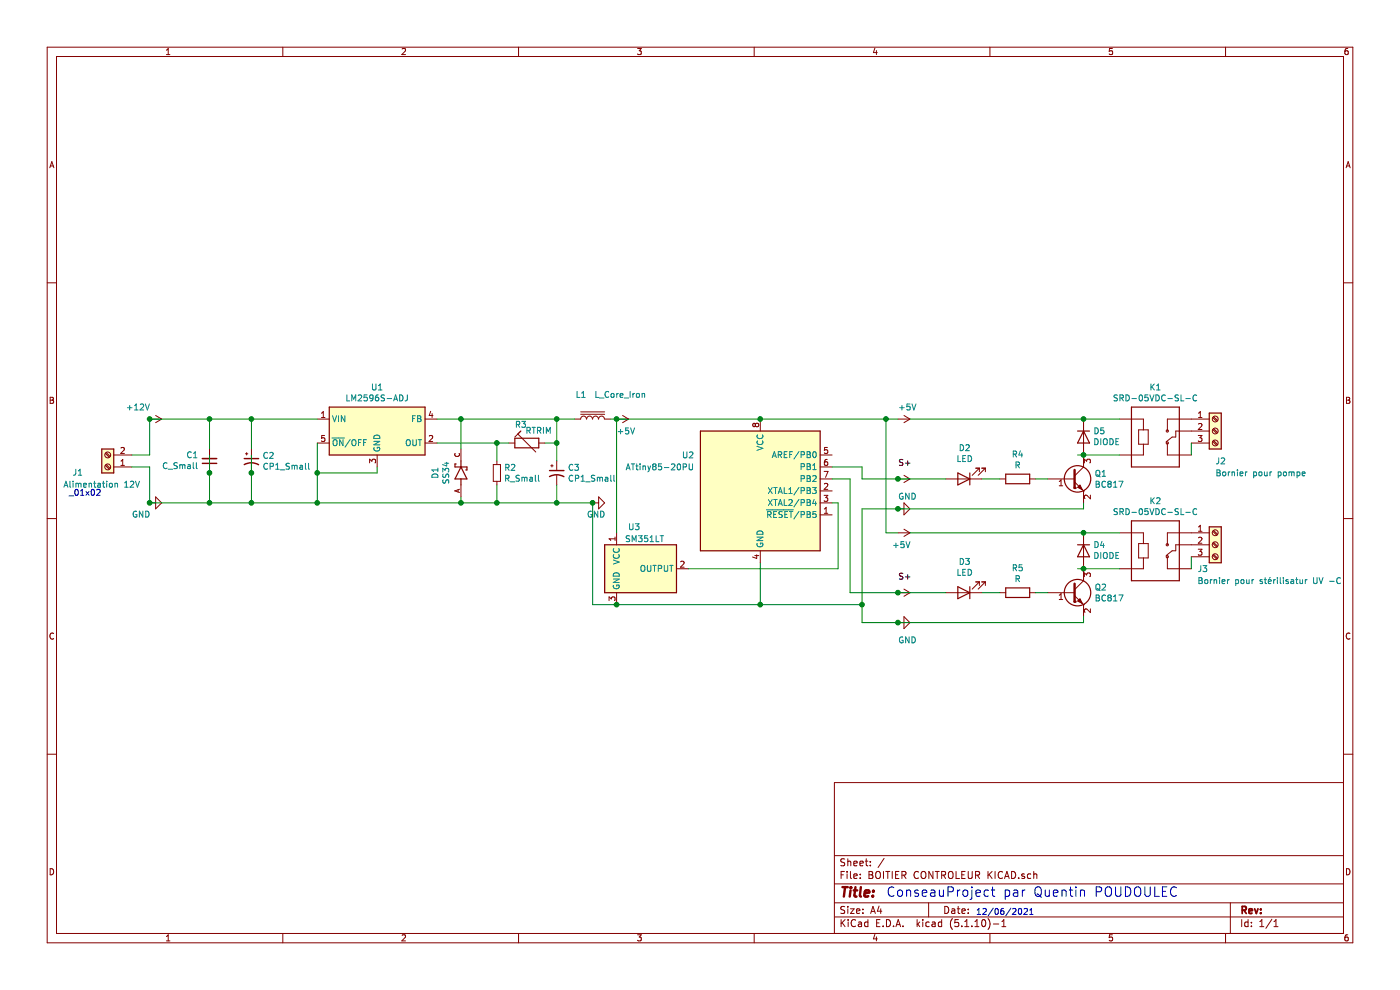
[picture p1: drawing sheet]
EESchema Schematic File Version 4
EELAYER 30 0
EELAYER END
$Descr A4 11693 8268
encoding utf-8
Sheet 1 1
Title ""
Date ""
Rev ""
Comp ""
Comment1 ""
Comment2 ""
Comment3 ""
Comment4 ""
$EndDescr
$Comp
L MCU_Microchip_ATtiny:ATtiny85-20PU U2
U 1 1
P 6350 4100
F 0 "U2" H 5800 4400 50  0000 R CNN
F 1 "ATtiny85-20PU" H 5800 4300 50  0000 R CNN
F 2 "Package_DIP:DIP-8_W7.62mm" H 6350 4100 50  0001 C CIN
F 3 "http://ww1.microchip.com/downloads/en/DeviceDoc/atmel-2586-avr-8-bit-microcontroller-attiny25-attiny45-attiny85_datasheet.pdf" H 6350 4100 50  0001 C CNN
	1    6350 4100
	1    0    0    -1  
$EndComp
$Comp
L SS34:SS34 D1
U 1 1
P 3850 3950
F 0 "D1" H 3850 4167 50  0000 C CNN
F 1 "SS34" H 3850 4076 50  0000 C CNN
F 2 "DIOM7959X265N" H 3850 3950 50  0001 L BNN
F 3 "" H 3850 3950 50  0001 L BNN
F 4 "On Semiconductor" H 3850 3950 50  0001 L BNN "MANUFACTURER"
F 5 "31 Aug 2016" H 3850 3950 50  0001 L BNN "PARTREV"
F 6 "2.65mm" H 3850 3950 50  0001 L BNN "MAXIMUM_PACKAGE_HEIGHT"
F 7 "IPC-7351B" H 3850 3950 50  0001 L BNN "STANDARD"
F 8 "36301" H 3850 3950 50  0001 L BNN "SNAPEDA_PACKAGE_ID"
	1    3850 3950
	0    -1   -1   0   
$EndComp
$Comp
L Device:L_Core_Iron L1
U 1 1
P 4950 3500
F 0 "L1" V 5150 3550 50  0000 L CNN
F 1 "L_Core_Iron" V 5150 3050 50  0000 L CNN
F 2 "" H 4950 3500 50  0001 C CNN
F 3 "~" H 4950 3500 50  0001 C CNN
	1    4950 3500
	0    -1   -1   0   
$EndComp
$Comp
L Device:CP1_Small C3
U 1 1
P 4650 3950
F 0 "C3" H 4741 3996 50  0000 L CNN
F 1 "CP1_Small" H 4741 3905 50  0000 L CNN
F 2 "" H 4650 3950 50  0001 C CNN
F 3 "~" H 4650 3950 50  0001 C CNN
	1    4650 3950
	1    0    0    -1  
$EndComp
$Comp
L Device:CP1_Small C2
U 1 1
P 2100 3850
F 0 "C2" H 2191 3896 50  0000 L CNN
F 1 "CP1_Small" H 2191 3805 50  0000 L CNN
F 2 "" H 2100 3850 50  0001 C CNN
F 3 "~" H 2100 3850 50  0001 C CNN
	1    2100 3850
	1    0    0    -1  
$EndComp
$Comp
L Device:C_Small C1
U 1 1
P 1750 3850
F 0 "C1" H 1658 3804 50  0000 R CNN
F 1 "C_Small" H 1658 3895 50  0000 R CNN
F 2 "" H 1750 3850 50  0001 C CNN
F 3 "~" H 1750 3850 50  0001 C CNN
	1    1750 3850
	1    0    0    1   
$EndComp
$Comp
L Device:R_Small R2
U 1 1
P 4150 3950
F 0 "R2" H 4209 3996 50  0000 L CNN
F 1 "R_Small" H 4209 3905 50  0000 L CNN
F 2 "" H 4150 3950 50  0001 C CNN
F 3 "~" H 4150 3950 50  0001 C CNN
	1    4150 3950
	1    0    0    -1  
$EndComp
$Comp
L Device:RTRIM R3
U 1 1
P 4400 3700
F 0 "R3" V 4550 3750 50  0000 C CNN
F 1 "RTRIM" V 4500 3600 50  0000 C CNN
F 2 "" V 4330 3700 50  0001 C CNN
F 3 "~" H 4400 3700 50  0001 C CNN
	1    4400 3700
	0    -1   -1   0   
$EndComp
$Comp
L Regulator_Switching:LM2596S-ADJ U1
U 1 1
P 3150 3600
F 0 "U1" H 3150 3967 50  0000 C CNN
F 1 "LM2596S-ADJ" H 3150 3876 50  0000 C CNN
F 2 "Package_TO_SOT_SMD:TO-263-5_TabPin3" H 3200 3350 50  0001 L CIN
F 3 "http://www.ti.com/lit/ds/symlink/lm2596.pdf" H 3150 3600 50  0001 C CNN
	1    3150 3600
	1    0    0    -1  
$EndComp
$Comp
L power:GND #PWR?
U 1 1
P 1250 4200
F 0 "#PWR?" H 1250 3950 50  0001 C CNN
F 1 "GND" V 1150 4350 50  0000 R CNN
F 2 "" H 1250 4200 50  0001 C CNN
F 3 "" H 1250 4200 50  0001 C CNN
	1    1250 4200
	0    -1   -1   0   
$EndComp
$Comp
L power:+12V #PWR?
U 1 1
P 1250 3500
F 0 "#PWR?" H 1250 3350 50  0001 C CNN
F 1 "+12V" V 1150 3300 50  0000 L CNN
F 2 "" H 1250 3500 50  0001 C CNN
F 3 "" H 1250 3500 50  0001 C CNN
	1    1250 3500
	0    1    1    0   
$EndComp
$Comp
L power:+5V #PWR?
U 1 1
P 5150 3500
F 0 "#PWR?" H 5150 3350 50  0001 C CNN
F 1 "+5V" V 5250 3500 50  0000 L CNN
F 2 "" H 5150 3500 50  0001 C CNN
F 3 "" H 5150 3500 50  0001 C CNN
	1    5150 3500
	0    1    1    0   
$EndComp
$Comp
L power:GND #PWR?
U 1 1
P 4950 4200
F 0 "#PWR?" H 4950 3950 50  0001 C CNN
F 1 "GND" V 4850 4250 50  0000 R CNN
F 2 "" H 4950 4200 50  0001 C CNN
F 3 "" H 4950 4200 50  0001 C CNN
	1    4950 4200
	0    -1   -1   0   
$EndComp
Wire Wire Line
	1250 3500 1750 3500
Connection ~ 1750 3500
Wire Wire Line
	1750 3500 2100 3500
Wire Wire Line
	2100 3500 2650 3500
Connection ~ 2100 3500
Wire Wire Line
	3150 3900 3150 3950
Wire Wire Line
	3650 3700 4150 3700
Wire Wire Line
	3650 3500 3850 3500
Wire Wire Line
	3850 4200 2650 4200
Wire Wire Line
	1750 3800 1750 3950
Connection ~ 1750 4200
Wire Wire Line
	1750 4200 1250 4200
Wire Wire Line
	2100 3800 2100 3950
Connection ~ 2100 4200
Wire Wire Line
	2100 4200 1750 4200
Wire Wire Line
	2650 3700 2650 3950
Connection ~ 2650 4200
Wire Wire Line
	2650 4200 2100 4200
Wire Wire Line
	3150 3950 2650 3950
Connection ~ 2650 3950
Wire Wire Line
	2650 3950 2650 4200
Connection ~ 2100 3950
Wire Wire Line
	2100 3950 2100 4200
Connection ~ 1750 3950
Wire Wire Line
	1750 3950 1750 4200
Wire Wire Line
	1750 3500 1750 3750
Wire Wire Line
	2100 3500 2100 3750
Wire Wire Line
	3850 4150 3850 4200
Wire Wire Line
	3850 3500 3850 3750
Wire Wire Line
	4150 3700 4150 3850
Wire Wire Line
	4150 4050 4150 4200
Wire Wire Line
	4150 4200 3850 4200
Connection ~ 3850 4200
Wire Wire Line
	4150 4200 4650 4200
Connection ~ 4150 4200
Wire Wire Line
	4650 4050 4650 4200
Wire Wire Line
	4150 3700 4250 3700
Connection ~ 4150 3700
Wire Wire Line
	4550 3700 4650 3700
Wire Wire Line
	4650 3700 4650 3850
Connection ~ 4650 4200
Wire Wire Line
	3850 3500 4650 3500
Connection ~ 3850 3500
Wire Wire Line
	4650 3700 4650 3500
Connection ~ 4650 3700
Connection ~ 4650 3500
Wire Wire Line
	4650 3500 4800 3500
Wire Wire Line
	5100 3500 5150 3500
Wire Wire Line
	6350 5050 6350 4700
Connection ~ 6350 3500
$Comp
L Device:LED D2
U 1 1
P 8050 4000
F 0 "D2" H 8043 3745 50  0000 C CNN
F 1 "LED" H 8043 3836 50  0000 C CNN
F 2 "" H 8050 4000 50  0001 C CNN
F 3 "~" H 8050 4000 50  0001 C CNN
	1    8050 4000
	-1   0    0    1   
$EndComp
$Comp
L Device:R R4
U 1 1
P 8500 4000
F 0 "R4" V 8293 4000 50  0000 C CNN
F 1 "R" V 8384 4000 50  0000 C CNN
F 2 "" V 8430 4000 50  0001 C CNN
F 3 "~" H 8500 4000 50  0001 C CNN
	1    8500 4000
	0    1    1    0   
$EndComp
Wire Wire Line
	8650 4000 8750 4000
$Comp
L power:+5V #PWR?
U 1 1
P 7500 3500
F 0 "#PWR?" H 7500 3350 50  0001 C CNN
F 1 "+5V" V 7400 3500 50  0000 L CNN
F 2 "" H 7500 3500 50  0001 C CNN
F 3 "" H 7500 3500 50  0001 C CNN
	1    7500 3500
	0    1    1    0   
$EndComp
Wire Wire Line
	8350 4000 8200 4000
$Comp
L power:+5V #PWR?
U 1 1
P 7500 4000
F 0 "#PWR?" H 7500 3850 50  0001 C CNN
F 1 "+5V" V 7515 4128 50  0001 L CNN
F 2 "" H 7500 4000 50  0001 C CNN
F 3 "" H 7500 4000 50  0001 C CNN
	1    7500 4000
	0    1    1    0   
$EndComp
Wire Wire Line
	7500 4000 7900 4000
Text Label 7500 3900 0    50   ~ 0
S+
Wire Wire Line
	9350 3800 9050 3800
Wire Wire Line
	9050 4250 9050 4200
Wire Wire Line
	7500 4250 9050 4250
$Comp
L power:GND #PWR?
U 1 1
P 7500 4250
F 0 "#PWR?" H 7500 4000 50  0001 C CNN
F 1 "GND" V 7600 4250 50  0000 R CNN
F 2 "" H 7500 4250 50  0001 C CNN
F 3 "" H 7500 4250 50  0001 C CNN
	1    7500 4250
	0    -1   -1   0   
$EndComp
$Comp
L Simulation_SPICE:DIODE D5
U 1 1
P 9050 3650
F 0 "D5" V 9096 3570 50  0000 R CNN
F 1 "DIODE" V 9005 3570 50  0000 R CNN
F 2 "" H 9050 3650 50  0001 C CNN
F 3 "~" H 9050 3650 50  0001 C CNN
F 4 "Y" H 9050 3650 50  0001 L CNN "Spice_Netlist_Enabled"
F 5 "D" H 9050 3650 50  0001 L CNN "Spice_Primitive"
	1    9050 3650
	0    -1   -1   0   
$EndComp
$Comp
L SRD-05VDC-SL-C:SRD-05VDC-SL-C K1
U 1 1
P 9650 3600
F 0 "K1" H 9650 3967 50  0000 C CNN
F 1 "SRD-05VDC-SL-C" H 9650 3876 50  0000 C CNN
F 2 "RELAY_SRD-05VDC-SL-C" H 9650 3600 50  0001 L BNN
F 3 "" H 9650 3600 50  0001 L BNN
F 4 "SONGLE RELAY" H 9650 3600 50  0001 L BNN "MANUFACTURER"
F 5 "IPC-7251" H 9650 3600 50  0001 L BNN "STANDARD"
	1    9650 3600
	1    0    0    -1  
$EndComp
$Comp
L Transistor_BJT:BC817 Q1
U 1 1
P 8950 4000
F 0 "Q1" H 9141 4046 50  0000 L CNN
F 1 "BC817" H 9141 3955 50  0000 L CNN
F 2 "Package_TO_SOT_SMD:SOT-23" H 9150 3925 50  0001 L CIN
F 3 "https://www.onsemi.com/pub/Collateral/BC818-D.pdf" H 8950 4000 50  0001 L CNN
	1    8950 4000
	1    0    0    -1  
$EndComp
Connection ~ 9050 3800
$Comp
L Device:LED D3
U 1 1
P 8050 4950
F 0 "D3" H 8043 4695 50  0000 C CNN
F 1 "LED" H 8043 4786 50  0000 C CNN
F 2 "" H 8050 4950 50  0001 C CNN
F 3 "~" H 8050 4950 50  0001 C CNN
	1    8050 4950
	-1   0    0    1   
$EndComp
$Comp
L Device:R R5
U 1 1
P 8500 4950
F 0 "R5" V 8293 4950 50  0000 C CNN
F 1 "R" V 8384 4950 50  0000 C CNN
F 2 "" V 8430 4950 50  0001 C CNN
F 3 "~" H 8500 4950 50  0001 C CNN
	1    8500 4950
	0    1    1    0   
$EndComp
Wire Wire Line
	8650 4950 8750 4950
$Comp
L power:+5V #PWR?
U 1 1
P 7500 4450
F 0 "#PWR?" H 7500 4300 50  0001 C CNN
F 1 "+5V" V 7600 4400 50  0000 L CNN
F 2 "" H 7500 4450 50  0001 C CNN
F 3 "" H 7500 4450 50  0001 C CNN
	1    7500 4450
	0    1    1    0   
$EndComp
Wire Wire Line
	8350 4950 8200 4950
$Comp
L power:+5V #PWR?
U 1 1
P 7500 4950
F 0 "#PWR?" H 7500 4800 50  0001 C CNN
F 1 "+5V" V 7515 5078 50  0001 L CNN
F 2 "" H 7500 4950 50  0001 C CNN
F 3 "" H 7500 4950 50  0001 C CNN
	1    7500 4950
	0    1    1    0   
$EndComp
Text Label 7500 4850 0    50   ~ 0
S+
Wire Wire Line
	9350 4750 9050 4750
Wire Wire Line
	9050 5200 9050 5150
$Comp
L power:GND #PWR?
U 1 1
P 7500 5200
F 0 "#PWR?" H 7500 4950 50  0001 C CNN
F 1 "GND" V 7350 5200 50  0000 R CNN
F 2 "" H 7500 5200 50  0001 C CNN
F 3 "" H 7500 5200 50  0001 C CNN
	1    7500 5200
	0    -1   -1   0   
$EndComp
$Comp
L Simulation_SPICE:DIODE D4
U 1 1
P 9050 4600
F 0 "D4" V 9096 4520 50  0000 R CNN
F 1 "DIODE" V 9005 4520 50  0000 R CNN
F 2 "" H 9050 4600 50  0001 C CNN
F 3 "~" H 9050 4600 50  0001 C CNN
F 4 "Y" H 9050 4600 50  0001 L CNN "Spice_Netlist_Enabled"
F 5 "D" H 9050 4600 50  0001 L CNN "Spice_Primitive"
	1    9050 4600
	0    -1   -1   0   
$EndComp
$Comp
L SRD-05VDC-SL-C:SRD-05VDC-SL-C K2
U 1 1
P 9650 4550
F 0 "K2" H 9650 4917 50  0000 C CNN
F 1 "SRD-05VDC-SL-C" H 9650 4826 50  0000 C CNN
F 2 "RELAY_SRD-05VDC-SL-C" H 9650 4550 50  0001 L BNN
F 3 "" H 9650 4550 50  0001 L BNN
F 4 "SONGLE RELAY" H 9650 4550 50  0001 L BNN "MANUFACTURER"
F 5 "IPC-7251" H 9650 4550 50  0001 L BNN "STANDARD"
	1    9650 4550
	1    0    0    -1  
$EndComp
$Comp
L Transistor_BJT:BC817 Q2
U 1 1
P 8950 4950
F 0 "Q2" H 9141 4996 50  0000 L CNN
F 1 "BC817" H 9141 4905 50  0000 L CNN
F 2 "Package_TO_SOT_SMD:SOT-23" H 9150 4875 50  0001 L CIN
F 3 "https://www.onsemi.com/pub/Collateral/BC818-D.pdf" H 8950 4950 50  0001 L CNN
	1    8950 4950
	1    0    0    -1  
$EndComp
Connection ~ 9050 4750
Wire Wire Line
	6350 3500 7400 3500
Wire Wire Line
	7500 4450 7400 4450
Wire Wire Line
	7400 4450 7400 3500
Wire Wire Line
	6350 5050 7200 5050
Wire Wire Line
	7200 5050 7200 4250
Wire Wire Line
	7200 4250 7500 4250
Connection ~ 6350 5050
Connection ~ 7500 4250
Wire Wire Line
	7200 5050 7200 5200
Connection ~ 7200 5050
Wire Wire Line
	7400 3500 7500 3500
Connection ~ 7400 3500
Wire Wire Line
	7500 4000 7200 4000
Connection ~ 7500 4000
Wire Wire Line
	7500 4950 7900 4950
Wire Wire Line
	7100 4950 7500 4950
Connection ~ 7500 4950
Wire Wire Line
	7200 5200 7500 5200
Connection ~ 7500 5200
Wire Wire Line
	7500 5200 9050 5200
$Comp
L Connector:Screw_Terminal_01x03 J3
U 1 1
P 10150 4550
F 0 "J3" H 10000 4350 50  0000 L CNN
F 1 "Bornier pour stérilisatur UV -C" H 10000 4250 50  0000 L CNN
F 2 "" H 10150 4550 50  0001 C CNN
F 3 "~" H 10150 4550 50  0001 C CNN
	1    10150 4550
	1    0    0    -1  
$EndComp
$Comp
L Connector:Screw_Terminal_01x03 J2
U 1 1
P 10150 3600
F 0 "J2" H 10150 3350 50  0000 L CNN
F 1 "Bornier pour pompe" H 10150 3250 50  0000 L CNN
F 2 "" H 10150 3600 50  0001 C CNN
F 3 "~" H 10150 3600 50  0001 C CNN
	1    10150 3600
	1    0    0    -1  
$EndComp
Wire Wire Line
	9950 4650 9950 4750
Wire Wire Line
	9950 3700 9950 3800
Wire Wire Line
	6950 3900 7200 3900
Wire Wire Line
	7200 3900 7200 4000
Wire Wire Line
	7100 4000 6950 4000
$Comp
L Sensor_Magnetic:SM351LT U3
U 1 1
P 5350 4750
F 0 "U3" H 5350 5100 50  0000 R CNN
F 1 "SM351LT" H 5550 5000 50  0000 R CNN
F 2 "Package_TO_SOT_SMD:SOT-23" H 5300 4750 50  0001 C CNN
F 3 "https://sensing.honeywell.com/honeywell-sensing-nanopower-series-product-sheet-50095501-a-en.pdf" H 5300 4750 50  0001 C CNN
	1    5350 4750
	1    0    0    -1  
$EndComp
Connection ~ 5150 3500
Wire Wire Line
	4650 4200 4950 4200
Connection ~ 4950 4200
Wire Wire Line
	4950 4200 4950 5050
Wire Wire Line
	4950 5050 5150 5050
Wire Wire Line
	5150 3500 6350 3500
Connection ~ 5150 5050
Wire Wire Line
	5150 5050 6350 5050
Wire Wire Line
	5150 3500 5150 4450
Wire Wire Line
	5750 4750 7000 4750
Wire Wire Line
	7000 4750 7000 4200
Wire Wire Line
	7000 4200 6950 4200
Wire Wire Line
	1250 3500 1250 3800
Wire Wire Line
	1250 3800 1100 3800
Connection ~ 1250 3500
Wire Wire Line
	1100 3900 1250 3900
Wire Wire Line
	1250 3900 1250 4200
Connection ~ 1250 4200
$Comp
L Connector:Screw_Terminal_01x02 J1
U 1 1
P 900 3900
F 0 "J1" H 1150 3950 50  0000 C CNN
F 1 "Alimentation 12V" H 950 4050 50  0000 C CNN
F 2 "" H 900 3900 50  0001 C CNN
F 3 "~" H 900 3900 50  0001 C CNN
	1    900  3900
	-1   0    0    1   
$EndComp
Text Notes 850  4150 2    50   ~ 0
_01x02
Wire Wire Line
	7100 4950 7100 4000
Wire Wire Line
	9050 3800 9000 3800
Wire Wire Line
	9050 4450 9350 4450
Wire Wire Line
	9050 4750 9000 4750
Wire Wire Line
	9050 3500 9350 3500
Wire Wire Line
	7600 3500 9050 3500
Connection ~ 9050 3500
Wire Wire Line
	7600 4450 9050 4450
Connection ~ 9050 4450
Text Notes 7400 7500 0    79   ~ 0
ConseauProject par Quentin POUDOULEC
Text Notes 8150 7650 0    50   ~ 0
12/06/2021
$EndSCHEMATC
